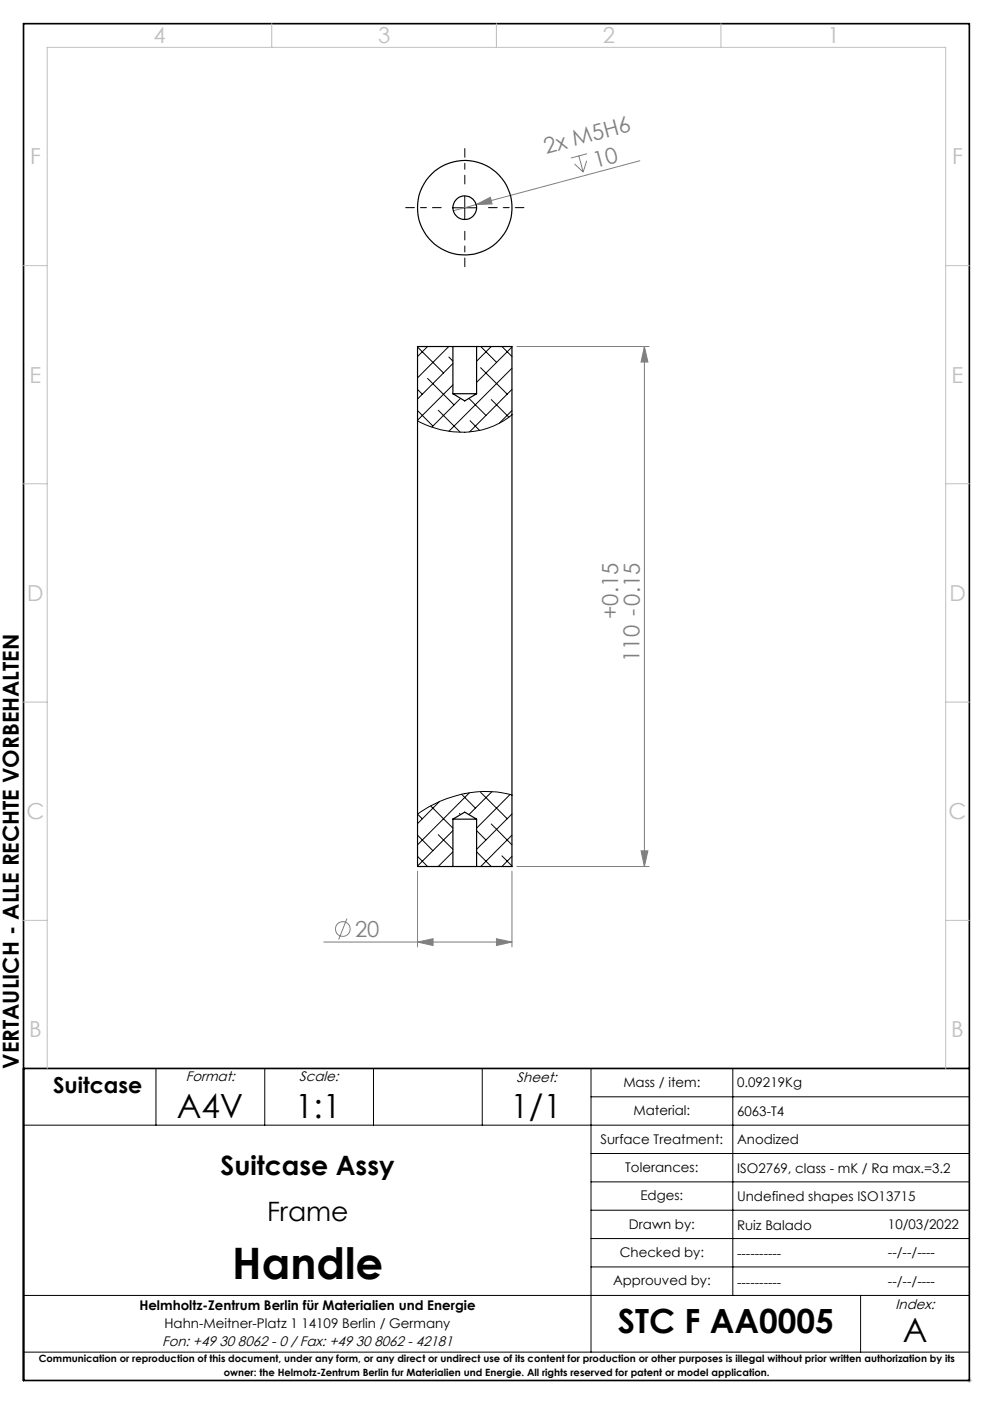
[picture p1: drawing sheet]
<svg xmlns="http://www.w3.org/2000/svg" width="210mm" height="297mm" viewBox="0 0 210 297" stroke-linecap="round" stroke-linejoin="round" font-family="sans-serif">
<g fill="none" stroke="#c0c0c0" stroke-width=".21">
<path d="M57.5 5v5M105 5v5M152.5 5v5M5 56.2h5M200 56.2h5M5 102.3h5M200 102.3h5M5 148.5h5M200 148.5h5M5 194.7h5M200 194.7h5M10 226v-216h190v216"/>
<path d="M204.5 292h1M204.6 291.7l.8 .7M205 291.5v1M205.4 291.7l-.8 .7"/>
</g>
<g fill="none" stroke="#000" stroke-width=".21">
<path d="M95.8 44h5M98.3 41.4v5.1M5 238h200M33 226v12M56 226v12M79 226v12M102 226v12M125 226v60M125 232h80M155 226v48M125 244h80M125 250h80"/>
<path d="M125 256h80M5 274h200M125 262h80M125 268h80M182 274v12M5 286h200"/>
</g>
<path d="M5 5h200v287h-200zM5 226h200" fill="none" stroke="#000" stroke-width=".35"/>
<g fill="none" stroke="#808080" stroke-width=".21">
<path d="M121.5 34.7l1.8 1.7M122.4 33l.9 3.4M124.1 34l-.8 2.4M124.1 32.5l-3.4 .9M135.3 34l-34.6 9.3M100.7 43.3l3-1.6 .4 1.4zM100.7 43.3l-4.8 1.3M109.3 73.3h28M136.3 73.3l.7 3.3h-1.4zM136.3 73.3v110M135.6 180h1.4l-.7 3.3zM68.5 199.3h39.8"/>
<path d="M73.4 194.3l-1.8 4.5M88.3 199.3l3.3-.7v1.4zM88.3 184.3v16M105 198.6l3.3 .7-3.3 .7zM108.3 184.3v16M109.3 183.3h28"/>
<circle cx="72.5" cy="196.5" r="1.55"/>
</g>
<path d="M98.3 38.9v-7.5M93.3 43.9h-7.5M98.3 48.9v7.5M103.3 43.9h7.5" fill="none" stroke="#000" stroke-width=".21" stroke-dasharray="15.2 1.3 1.3 1.3" stroke-dashoffset="13.4"/>
<g fill="#808080">
<path d="M100.7 43.3l3-1.6 .4 1.4z"/>
<path d="M88.3 199.3l3.3-.7v1.4zM105 198.6l3.3 .7-3.3 .7z"/>
<path d="M136.3 73.3l.7 3.3h-1.4zM135.6 180h1.4l-.7 3.3z"/>
</g>
<g fill="none" stroke="#000" stroke-width=".21">
<path d="M88.3 73.4l5.5 5.5M90.4 73.3l-2.1 2.1M94.9 73.3l-6.6 6.6M94.9 75.5l.9 .9M95.8 76.9l-7.5 7.5M101.6 77.8l5.7 5.6M101.7 73.3l3.3 3.4M103.9 73.3l-3.1 3.1M106.2 73.3l2.1 2.1M108.3 73.4l-7.5 7.5M108.3 77.9l-13.4 13.3M88.3 86.9l3.2 3.2"/>
<path d="M88.3 82.4l1 1M90.4 80l5.6 5.7M92.7 86.8l4.6 4.6M95.8 81.4l-7.5 7.5M97.4 84.3l-6.1 6M99.2 84.3l3.6 3.6M99.4 89l2 2M103.9 84.5l3.7 3.8M108.3 82.4l-9 9M108.3 86.9l-2.7 2.6M108.3 87.7a16.9 16.9 0 0 1-15.8 3l-2.3-.8-1.9-.9M88.3 176.7l3.2 3.2"/>
<path d="M91.1 170.5l4.7 4.7M92.7 176.6l3.1 3.1M92.9 169.6l-4.6 4.6M95.8 175.7l-7.5 7.5M97.2 172.1l.2 .2M97.6 168l2.9 3M99.3 167.7l-11 11M100.8 175.7l2 2M101.6 167.6l5.7 5.6M103.9 174.3l4.4 4.4M104 167.5l-4.8 4.8M107.9 168.1l-7.1 7.1"/>
<path d="M108.3 172.2l-7.5 7.5M108.3 176.7l-6.6 6.6M108.3 168.2a23.8 23.8 0 0 0-20 4l1 1M88.3 181.1l2.1 2.2M95.8 180.2l-3.1 3.1M100.8 180.2l3.1 3.1M106.2 181l2.1 2.2M108.3 181.1l-2.1 2.2"/>
</g>
<g fill="none" stroke="#000" stroke-width=".25">
<path d="M95.8 73.3h5M95.8 73.3h-7.5v110h7.5M95.8 73.3v10M100.8 73.3h7.5v110h-7.5M100.8 73.3v10M95.8 83.3h5M95.8 83.3l2.5 1.5 2.5-1.5M95.8 173.3h5M95.8 173.3v10M95.8 173.3l2.5-1.5 2.5 1.5M100.8 173.3v10M95.8 183.3h5"/>
<circle cx="98.3" cy="44" r="2.5"/>
<circle cx="98.3" cy="43.9" r="10"/>
</g>
<text font-size="9.2" x="49.1" y="270.5">Handle</text>
<g font-size="7.1">
<text x="37.4" y="236.5">A4V</text>
<text x="62.4" y="236.5">1:1</text>
<text x="107.9" y="236.5">1/1</text>
<text x="130.6" y="282.1">STC F AA0005</text>
<text x="191" y="283.8">A</text>
</g>
<g font-size="5.6">
<text x="46.6" y="248.5">Suitcase Assy</text>
<text x="56.5" y="258.2">Frame</text>
</g>
<g font-size="4.7" fill="#c0c0c0">
<text x="32.5" y="9.2">4</text>
<text x="80" y="9.2">3</text>
<text x="127.5" y="9.2">2</text>
<text x="175" y="9.2">1</text>
<text x="6.4" y="34.8">F</text>
<text x="201.4" y="34.8">F</text>
<text x="6.3" y="80.9">E</text>
<text x="201.3" y="80.9">E</text>
<text x="5.8" y="127.1">D</text>
<text x="200.8" y="127.1">D</text>
<text x="5.6" y="173.3">C</text>
<text x="200.6" y="173.3">C</text>
<text x="6.2" y="219.4">B</text>
<text x="201.2" y="219.4">B</text>
</g>
<g font-size="4.7" fill="#808080">
<text x="115.5" y="32.5" transform="rotate(-15 115.5 32.5)">2x M5H6</text>
<text x="126" y="35.5" transform="rotate(-15 126 35.5)">10</text>
<text x="130.8" y="130.9" transform="rotate(-90 130.8 130.9)">+0.15</text>
<text x="135.2" y="140" transform="rotate(-90 135.2 140)">110 -0.15</text>
<text x="75.1" y="198.2">20</text>
</g>
<g font-size="4.7">
<text x="4" y="226.1" transform="rotate(-90 4 226.1)">VERTAULICH - ALLE RECHTE VORBEHALTEN</text>
<text x="11.2" y="231.1">Suitcase</text>
</g>
<g font-size="2.9">
<text x="39.3" y="228.8">Format:</text>
<text x="63.3" y="228.7">Scale:</text>
<text x="109.3" y="228.9">Sheet:</text>
<text x="189.4" y="276.9">Index:</text>
<text x="34.3" y="284.8">Fon: +49 30 8062 - 0 / Fax: +49 30 8062 - 42181</text>
</g>
<g font-size="2.8">
<text x="131.8" y="229.9">Mass / item:</text>
<text x="155.9" y="230">0.09219Kg</text>
<text x="134" y="235.9">Material:</text>
<text x="155.9" y="236">6063-T4</text>
<text x="127" y="241.9">Surface Treatment:</text>
<text x="155.9" y="242">Anodized</text>
<text x="132.2" y="247.9">Tolerances:</text>
<text x="155.9" y="248.2">ISO2769, class - mK / Ra max.=3.2</text>
<text x="135.5" y="253.9">Edges:</text>
<text x="155.9" y="254.2">Undefined shapes ISO13715</text>
<text x="133" y="259.9">Drawn by:</text>
<text x="155.9" y="260.2">Ruiz Balado</text>
<text x="187.8" y="260">10/03/2022</text>
<text x="131.1" y="265.9">Checked by:</text>
<text x="155.9" y="266.2">----------</text>
<text x="187.8" y="266">--/--/----</text>
<text x="129.6" y="271.9">Approuved by:</text>
<text x="155.9" y="272.2">----------</text>
<text x="187.8" y="272">--/--/----</text>
<text x="29.5" y="277.2">Helmholtz-Zentrum Berlin für Materialien und Energie</text>
<text x="34.8" y="281">Hahn-Meitner-Platz 1 14109 Berlin / Germany</text>
</g>
<g font-size="2.1">
<text x="8.2" y="288.1">Communication or reproduction of this document, under any form, or any direct or undirect use of its content for production or other purposes is illegal without prior written authorization by its</text>
<text x="47.3" y="291.2">owner: the Helmotz-Zentrum Berlin fur Materialien und Energie. All rights reserved for patent or model application.</text>
</g>
</svg>
